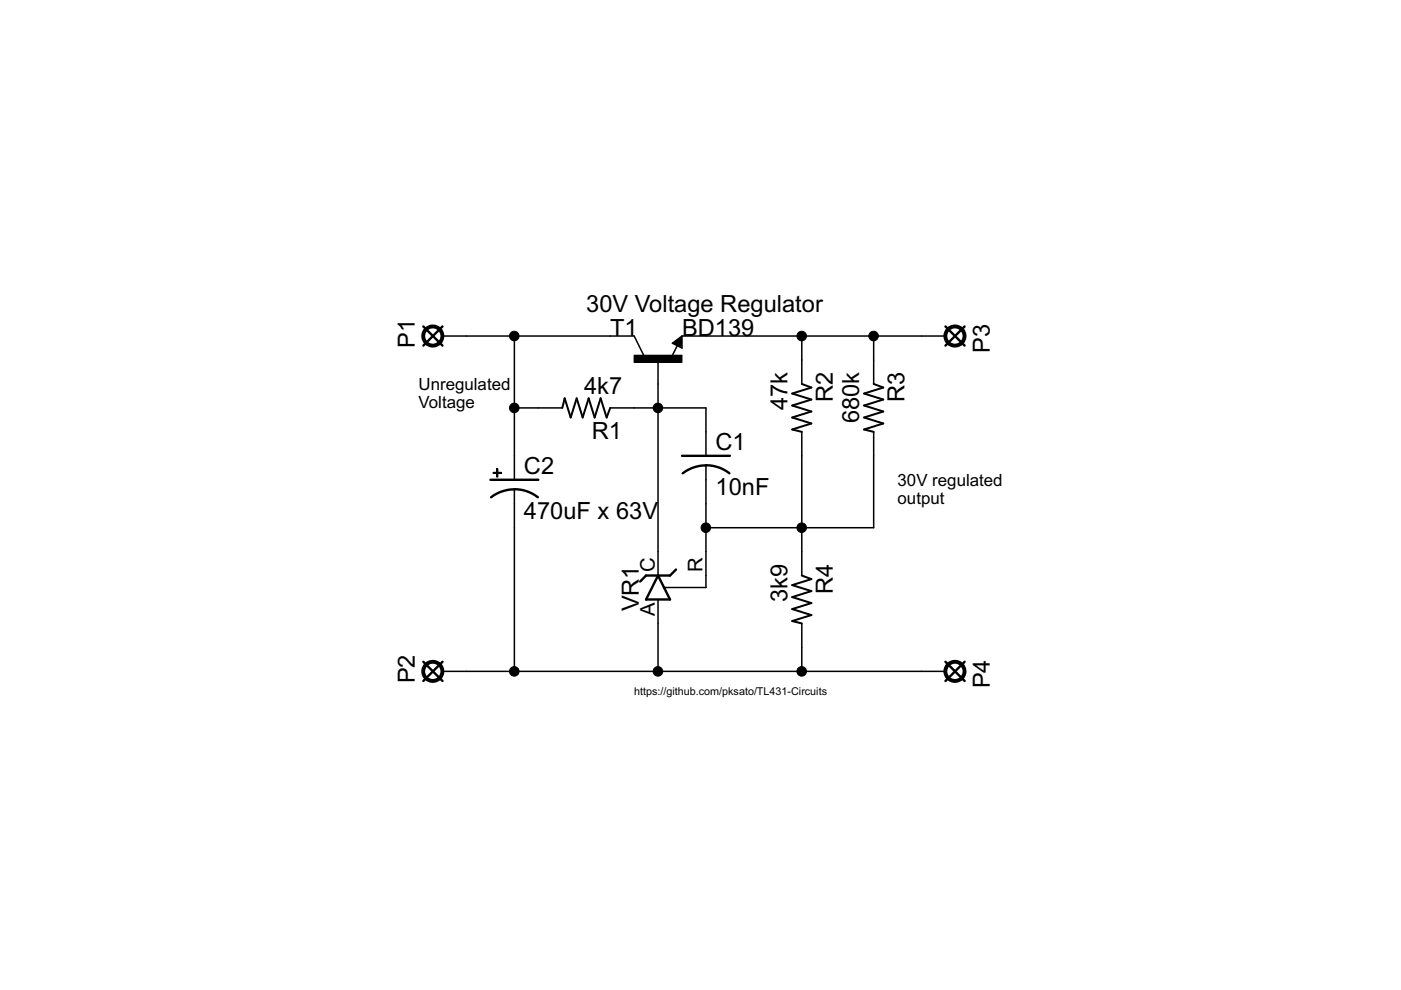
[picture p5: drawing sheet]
<svg xmlns="http://www.w3.org/2000/svg" width="297mm" height="210mm" viewBox="0 0 297 210" stroke-linecap="round" stroke-linejoin="round" font-family="sans-serif">
<g fill="none" stroke="#000" stroke-width=".32">
<path d="M93.8 71.2h40.7l2 4.1M109.1 71.2v30.5M139.5 76.3v45.7M142.6 72.8l2-1.6v2.6zM143.6 73.3l-1.2 2.4M144.6 71.2h55.9M170 71.2v10.2M185.2 71.2v10.2M109.1 86.5h10.1M129.4 86.5h20.3v10.1M149.7 98.7v25.9h-8.9M170 91.6v30.4"/>
<path d="M185.2 91.6v20.3h-35.5M109.1 103.8v38.5M139.5 127.1v15.2M170 132.2v10.1M93.8 142.3h106.7"/>
</g>
<g fill="none" stroke="#000" stroke-width=".51">
<path d="M89.8 69.2l4 4.1M93.8 69.2l-4 4.1M143.6 72.8l.5-.3v.8l-1-.5 1.2-1v1.5M200.5 69.2l4 4.1M204.5 69.2l-4 4.1M144.6 96.6h10.2M149.7 98.6l1.5 .2 1.5 .4 2 1.2M149.7 98.7l-1.5 .1-1.5 .4-2 1.2M104 101.7h10.1M109.1 103.7l2.2 .3 1.4 .6 1.3 .8M109.1 103.8l-1.5 .1-1.5 .4-2 1.1M139.5 122l2.6 5.1h-5.1z"/>
<path d="M143.3 120.8l-1.2 1.2h-5.1l-1.3 1.3M89.8 140.3l4 4.1M93.8 140.3l-4 4.1M200.5 140.3l4 4.1M204.5 140.3l-4 4.1"/>
</g>
<path d="M134.4 75.3h10.2v1.5h-10.2zM105.3 99.4h.3v1.8h-.3zM104.5 100.1h1.8v.3h-1.8z" fill="#000"/>
<g fill="none" stroke="#000" stroke-width=".21">
<path d="M134.4 75.3h10.2v1.5h-10.2zM105.3 99.4h.3v1.8h-.3zM104.5 100.1h1.8v.3h-1.8z"/>
<circle cx="109" cy="71.2" r="1.02"/>
<circle cx="170" cy="71.2" r="1.02"/>
<circle cx="185.2" cy="71.2" r="1.02"/>
<circle cx="109" cy="86.5" r="1.02"/>
<circle cx="139.5" cy="86.5" r="1.02"/>
<circle cx="149.7" cy="111.9" r="1.02"/>
<circle cx="170" cy="111.9" r="1.02"/>
<circle cx="109" cy="142.3" r="1.02"/>
<circle cx="139.5" cy="142.3" r="1.02"/>
<circle cx="170" cy="142.3" r="1.02"/>
</g>
<path d="M119.2 86.5l.5-2 1.3 4 1.3-4 1.2 4 1.3-4 1.3 4 1.2-4 1.3 4 .8-2M170 81.4l2 .8-4 1.2 4 1.3-4 1.3 4 1.2-4 1.3 4 1.3-4 1.3 2 .5M185.2 81.4l2.1 .8-4.1 1.2 4.1 1.3-4.1 1.3 4.1 1.2-4.1 1.3 4.1 1.3-4.1 1.3 2 .5M170 122l2 .8-4 1.3 4 1.2-4 1.3 4 1.3-4 1.2 4 1.3-4 1.3 2 .5" fill="none" stroke="#000" stroke-width=".42"/>
<g fill="none" stroke="#000" stroke-width=".83">
<circle cx="91.8" cy="71.2" r="2.03"/>
<circle cx="202.5" cy="71.2" r="2.03"/>
<circle cx="91.8" cy="142.3" r="2.03"/>
<circle cx="202.5" cy="142.3" r="2.03"/>
</g>
<g fill="#000">
<circle cx="109" cy="71.2" r="1.02"/>
<circle cx="170" cy="71.2" r="1.02"/>
<circle cx="185.2" cy="71.2" r="1.02"/>
<circle cx="109" cy="86.5" r="1.02"/>
<circle cx="139.5" cy="86.5" r="1.02"/>
<circle cx="149.7" cy="111.9" r="1.02"/>
<circle cx="170" cy="111.9" r="1.02"/>
<circle cx="109" cy="142.3" r="1.02"/>
<circle cx="139.5" cy="142.3" r="1.02"/>
<circle cx="170" cy="142.3" r="1.02"/>
</g>
<g font-size="5">
<text x="124.3" y="66.2">30V Voltage Regulator</text>
<text x="129.4" y="71.3">T1</text>
<text x="144.6" y="71.3">BD139</text>
<text x="88" y="73.8" transform="rotate(-90 88 73.8)">P1</text>
<text x="209.9" y="74.9" transform="rotate(-90 209.9 74.9)">P3</text>
<text x="123.8" y="83.4">4k7</text>
<text x="167" y="87" transform="rotate(-90 167 87)">47k</text>
<text x="176.5" y="85.3" transform="rotate(-90 176.5 85.3)">R2</text>
<text x="182.2" y="89.8" transform="rotate(-90 182.2 89.8)">680k</text>
<text x="191.8" y="85.3" transform="rotate(-90 191.8 85.3)">R3</text>
<text x="125.5" y="93">R1</text>
<text x="151.7" y="95.4">C1</text>
<text x="111.1" y="100.5">C2</text>
<text x="151.7" y="105">10nF</text>
<text x="111.1" y="110.1">470uF x 63V</text>
<text x="176.5" y="125.9" transform="rotate(-90 176.5 125.9)">R4</text>
<text x="135.5" y="129.6" transform="rotate(-90 135.5 129.6)">VR1</text>
<text x="167" y="127.6" transform="rotate(-90 167 127.6)">3k9</text>
<text x="88" y="144.9" transform="rotate(-90 88 144.9)">P2</text>
<text x="209.9" y="145.9" transform="rotate(-90 209.9 145.9)">P4</text>
</g>
<g font-size="4.3">
<text x="138.8" y="121.3" transform="rotate(-90 138.8 121.3)">C</text>
<text x="149" y="121.3" transform="rotate(-90 149 121.3)">R</text>
<text x="138.8" y="130.7" transform="rotate(-90 138.8 130.7)">A</text>
</g>
<g font-size="3.6">
<text x="88.7" y="82.7">Unregulated</text>
<text x="88.7" y="86.5">Voltage</text>
<text x="190.3" y="103">30V regulated</text>
<text x="190.3" y="106.8">output</text>
</g>
<text font-size="2.3" x="134.4" y="147.4">https://github.com/pksato/TL431-Circuits</text>
</svg>
